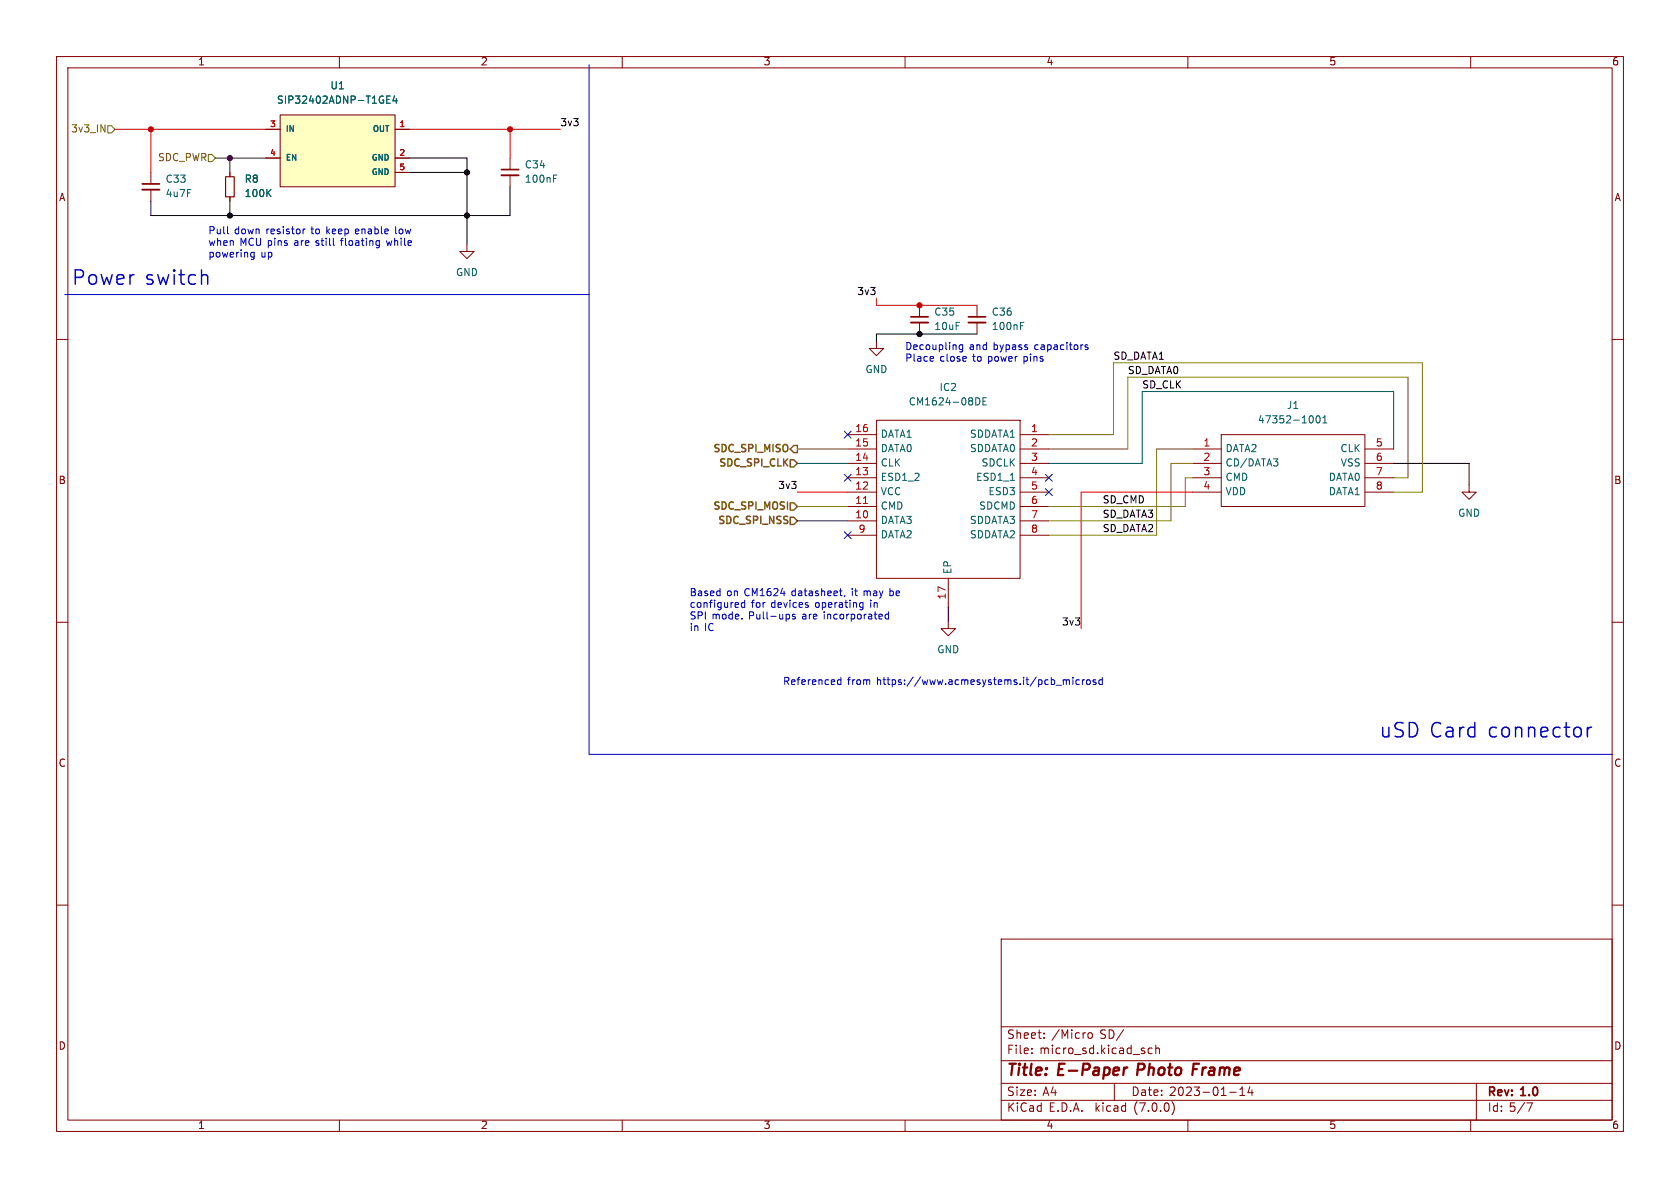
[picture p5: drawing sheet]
<svg xmlns="http://www.w3.org/2000/svg" width="297mm" height="210mm" viewBox="0 0 297 210" stroke-linecap="round" stroke-linejoin="round" font-family="sans-serif">
<g fill="none" stroke="#840000" stroke-width=".18">
<path d="M10 10h277v190h-277zM12 12h273v186h-273zM60 10v2M110 10v2M160 10v2M210 10v2M260 10v2M26.7 30.5v2M26.7 33.5v2.1M40.6 30.5v.7M40.6 34.8v.8M47 22.9h2.5"/>
<path d="M47 27.9h2.5M49.5 20.3h20.3v12.7h-20.3zM69.8 22.9h2.6M69.8 27.9h2.6M69.8 30.5h2.6M90.2 27.9v2.1M90.2 31v2M10 60h2M82.5 43.2v1.3h1.3l-1.3 1.2-1.2-1.2h1.2M162.6 54v2M162.6 57v2.1M172.7 54v2"/>
<path d="M172.7 57v2.1M285 60h2M149.9 79.4h5M149.9 76.8h5M154.9 60.3v1.3h1.3l-1.3 1.3-1.2-1.3h1.2M154.9 74.3h25.4v27.9h-25.4zM180.3 79.4h5.1M180.3 76.8h5.1M210.8 79.4h5.1M215.9 76.8h25.4v12.7h-25.4zM241.3 79.4h5.1M149.9 81.9h5"/>
<path d="M149.9 84.5h5M149.9 87h5M149.9 92.1h5M149.9 89.5h5M149.9 94.6h5M180.3 81.9h5.1M180.3 84.5h5.1M180.3 87h5.1M180.3 92.1h5.1M180.3 89.5h5.1M180.3 94.6h5.1M210.8 81.9h5.1"/>
<path d="M210.8 84.5h5.1M210.8 87h5.1M241.3 81.9h5.1M241.3 84.5h5.1M241.3 87h5.1M259.7 85.7v1.3h1.3l-1.3 1.3-1.3-1.3h1.3M10 110h2M167.6 109.9v1.2h1.3l-1.3 1.3-1.2-1.3h1.2M167.6 102.2v5.1M285 110h2M10 160h2M285 160h2"/>
<path d="M177 166h108v32h-108zM60 198v2M110 198v2M160 198v2M177 194.5h108M177 191.5h108M177 187.5h108M177 181.5h108M182.4 186.1v.2M182.4 185.3v.2M184.6 183.4v.2M184.6 182.6v.2"/>
<path d="M192.4 182.7l.2-.1 .4 .1 .1 .6-.1 .2-.4 .1-.2-.2zM197 191.5v3M203.7 185.3h-.4l-.3 .2v.5l.1 .2h.6M204.3 185.4l.2-.1h.4l.1 1M204.3 184.8v1.5M207.2 194.8a1.74 1.74 0 0 1 0 2.2M210 198v2M217.4 193.1h1.1M219.2 193.7h.8M219.2 192.6l.4-.4v1.5M221 192.1l-.4 1.1h.9M221.3 192.7v1"/>
<path d="M260 198v2M261 191.5v6.5M270.9 195l-.6 1.5"/>
</g>
<path d="M199.3 188.7l-.5 .2M210.9 189h.7M212 188h-1l-.2 2" fill="none" stroke="#840000" stroke-width=".4"/>
<path d="M25.1 33.5h3.1M88.6 31h3.1M161 57h3.1M171.2 57h3" fill="none" stroke="#840000" stroke-width=".33"/>
<path d="M25.1 32.5h3.1M88.6 30h3.1M161 56h3.1M171.2 56h3" fill="none" stroke="#840000" stroke-width=".3"/>
<g fill="none" stroke="#006464" stroke-width=".18">
<path d="M68.4 17.6h.4M69 17h-.6v1.2h.6M69.8 16.9l-.3 .9h.7M70.1 17.4v.8M97.9 31h.6M180.4 57h.6M172.5 70.3a.64 .64 0 0 1 .7 .7 .64 .64 0 0 1-.7 .6M173.8 70.9h.4M174.4 70.3h-.6v1.3h.6M232 73.6l.2 .4-.2 .7M232.8 73.6l.2-.1a.68 .68 0 0 1 .4 .6 .68 .68 0 0 1-.4 .7l-.2-.2-.1-.3zM233.9 74.8h.7"/>
<path d="M233.9 73.9l.3-.4v1.3M178.6 84.9h.7"/>
</g>
<path d="M152.6 89h.8" fill="none" stroke="#a90000" stroke-width=".18"/>
<path d="M39.9 31.2h1.5v3.6h-1.5z" fill="none" stroke="#840000" stroke-width=".2"/>
<path d="M49.5 20.3h20.3v12.7h-20.3z" fill="#ffffc2" stroke="#ffffc2" stroke-width=".18"/>
<path d="M140.3 78.7h.7v1.3h-.7l-.6-.6zM139.7 88.9h.6l.7 .6-.7 .7h-.6zM139.7 91.4h.6l.7 .7-.7 .6h-.6zM139.7 81.3h.6l.7 .6-.7 .7h-.6z" fill="none" stroke="#725600" stroke-width=".25"/>
<path d="M17.8 22.1l.8 1.2v-1.2M19 22.2h.7l.6 .7-.6 .6h-.7zM36.8 27.3h.7l.6 .6-.6 .7h-.7z" fill="none" stroke="#725600" stroke-width=".18"/>
<g fill="none" stroke="#0000c2" stroke-width=".18">
<path d="M104.1 11.4v122h181M11.4 52.1h92.7M40.3 41.3h.1M44.4 45.4h.5M44.6 44.6l-.2 .1M44.8 44.6l.1 .1M44.9 44.6v1l-.1 .2-.3 .1M53.6 40.5v.8M54 40.5l-.4 .2M66.7 42.5l.4 .1M67.1 42.5v1.1l-.3 .2M67.1 43.3l-.4 .1"/>
<path d="M165 63.1v.2l-.6 .1M170.2 61v1l-.3 .2h-.3M170.2 61h-.4l-.2 .2 .1 .5h.5M192.3 61h-.3l-.2 .1 .1 .2 .4 .1v.3h-.5M131.7 106.1v1.3M131.7 106.6l-.4-.1-.2 .3 .1 .5h.5M139.3 108.6l.3 .2v.4l-.3 .2M140.6 108.6h-.3l-.2 .2v.1l.5 .2v.3h-.5M148.4 104.5h.5M148.7 119.7v1.3M148.8 105.3h.1M149.4 105.3l-.2 .2"/>
<path d="M152.1 107.3h.5M152.1 106.6h.5M152.6 106.5v1.1l-.2 .1-.3 .1M157.1 108.6h-.4l-.2 .2 .1 .6h.5M157.1 108.2v1.2M189.7 119.7v.2M194.9 119.7v1.3M148 120.8l.3 .2 .4-.1M148.7 120.2h-.4l-.3 .2M188 120.3l.3-.1 .2 .1M188 120.2v.8M188.5 120.3l.2-.1h.3l.1 .8"/>
<path d="M188.5 120.3v.7M189.7 120.2v.8M190.8 120.2h-.3l-.3 .2 .1 .5h.5M191.4 120.2v.8M191.7 120.2l-.3 .2M192.2 120.2h.3l.2 .2v.4l-.2 .2-.3-.1-.1-.1zM193.7 120.2h-.3l-.2 .1 .1 .2 .4 .1v.3h-.5M194.9 120.2h-.4l-.2 .2 .1 .5h.5"/>
</g>
<path d="M141 79.4h8.9M185.4 76.8h11.4v-12.7h54.7v22.9h-5.1M185.4 79.4h14v-12.7h49.5v17.8h-2.5M210.8 79.4h-6.3v15.2h-19.1M141 89.5h8.9M210.8 84.5h-1.3v5h-24.1M210.8 81.9h-3.8v10.2h-21.6" fill="none" stroke="#848400" stroke-width=".18"/>
<path d="M40.6 35.6v2.5M72.4 27.9h10.1v15.3M72.4 30.5h10.1M90.2 33v5.1h-63.5v-2.5M172.7 59.1h-17.8v1.2M246.4 81.9h13.3v3.8M167.6 107.3v2.6" fill="none" stroke="#000" stroke-width=".18"/>
<path d="M20.3 22.9h26.7M26.7 22.9v7.6M72.4 22.9h26.7M90.2 22.9v5M154.9 52.7v1.3h17.8M141 87h8.9M210.8 87h-19.7v24.1" fill="none" stroke="#ff0200" stroke-width=".18"/>
<path d="M38.1 27.9h8.9M40.6 27.9v2.6M141 92.1h8.9" fill="none" stroke="#480048" stroke-width=".18"/>
<path d="M246.4 79.4v-10.2h-44.5v12.7h-16.5M141 81.9h8.9" fill="none" stroke="#004848" stroke-width=".18"/>
<path d="M149.3 76.2l1.2 1.2M150.5 76.2l-1.2 1.2M149.3 83.8l1.2 1.3M149.3 94l1.2 1.2M150.5 83.8l-1.2 1.3M150.5 94l-1.2 1.2M184.8 86.4l1.2 1.2M184.8 83.8l1.2 1.3M186 86.4l-1.2 1.2M186 83.8l-1.2 1.3" fill="none" stroke="#000084" stroke-width=".18"/>
<g fill="#000" stroke="#000" stroke-width=".18">
<circle cx="40.6" cy="38.1" r=".46"/>
<circle cx="82.5" cy="30.5" r=".46"/>
<circle cx="82.5" cy="38.1" r=".46"/>
<circle cx="162.6" cy="59.1" r=".46"/>
</g>
<circle cx="40.6" cy="27.9" r=".46" fill="#480048" stroke="#480048" stroke-width=".18"/>
<g fill="#ff0200" stroke="#ff0200" stroke-width=".18">
<circle cx="162.6" cy="54" r=".46"/>
<circle cx="26.7" cy="22.9" r=".46"/>
<circle cx="90.2" cy="22.9" r=".46"/>
</g>
<g font-size="3.5" fill="#0000c2">
<text x="12.7" y="50.8">Power switch</text>
<text x="243.8" y="130.8">uSD Card connector</text>
</g>
<g font-size="2.8" fill="#840000">
<text x="178" y="190.8">Title:</text>
<text x="187.1" y="190.8">E-Paper</text>
<text x="201.7" y="190.8">Photo</text>
<text x="212.1" y="190.8">Frame</text>
</g>
<g font-size="2.1" fill="#840000">
<text x="178" y="183.9">Sheet:</text>
<text x="185.9" y="183.9">/Micro</text>
<text x="194.5" y="183.9">SD/</text>
<text x="178" y="186.6">File:</text>
<text x="183.8" y="186.6">micro_sd.kicad_sch</text>
<text x="178" y="196.8">KiCad</text>
<text x="178" y="194">Size:</text>
<text x="184.3" y="194">A4</text>
<text x="185.4" y="196.8">E.D.A.</text>
<text x="193.7" y="196.8">kicad</text>
<text x="200" y="194">Date:</text>
<text x="200.6" y="196.8">(7.0.0)</text>
<text x="206.7" y="194">2023-01-14</text>
<text x="263" y="194.2">Rev:</text>
<text x="263" y="196.8">Id: 5/7</text>
<text x="269" y="194.2">1.0</text>
</g>
<g font-size="1.8" fill="#840000">
<text x="35" y="11.8">1</text>
<text x="85" y="11.8">2</text>
<text x="135" y="11.8">3</text>
<text x="185" y="11.8">4</text>
<text x="235" y="11.8">5</text>
<text x="285" y="11.8">6</text>
<text x="10.4" y="35.8">A</text>
<text x="285.4" y="35.8">A</text>
<text x="10.3" y="85.8">B</text>
<text x="285.3" y="85.8">B</text>
<text x="10.3" y="135.8">C</text>
<text x="285.3" y="135.8">C</text>
<text x="10.3" y="185.8">D</text>
<text x="285.3" y="185.8">D</text>
<text x="35" y="199.8">1</text>
<text x="85" y="199.8">2</text>
<text x="135" y="199.8">3</text>
<text x="185" y="199.8">4</text>
<text x="235" y="199.8">5</text>
<text x="285" y="199.8">6</text>
</g>
<g font-size="1.8" fill="#006464">
<text x="58.4" y="16.1">U1</text>
<text x="48.9" y="18.6">SIP32402ADNP-T1GE4</text>
<text x="29.2" y="32.6">C33</text>
<text x="29.2" y="35.1">4u7F</text>
<text x="43.2" y="32.6">R8</text>
<text x="43.2" y="35.1">100K</text>
<text x="92.7" y="30">C34</text>
<text x="92.7" y="32.6">100nF</text>
<text x="80.6" y="49.1">GND</text>
<text x="165.1" y="56.1">C35</text>
<text x="165.1" y="58.6">10uF</text>
<text x="175.3" y="56.1">C36</text>
<text x="175.3" y="58.6">100nF</text>
<text x="152.9" y="66.2">GND</text>
<text x="160.6" y="71.9">CM1624-08DE</text>
<text x="166" y="69.4">IC2</text>
<text x="155.7" y="77.7">DATA1</text>
<text x="171.3" y="77.7">SDDATA1</text>
<text x="222.3" y="75.1">47352-1001</text>
<text x="227.4" y="72.6">J1</text>
<text x="155.7" y="82.7">CLK</text>
<text x="155.7" y="80.2">DATA0</text>
<text x="171.3" y="80.2">SDDATA0</text>
<text x="173.4" y="82.7">SDCLK</text>
<text x="216.7" y="80.2">DATA2</text>
<text x="216.7" y="82.7">CD/DATA3</text>
<text x="236.8" y="80.2">CLK</text>
<text x="236.9" y="82.7">VSS</text>
<text x="155.7" y="87.8">VCC</text>
<text x="155.7" y="85.3">ESD1_2</text>
<text x="172.4" y="85.3">ESD1_1</text>
<text x="174.6" y="87.8">ESD3</text>
<text x="216.7" y="85.3">CMD</text>
<text x="216.7" y="87.8">VDD</text>
<text x="234.8" y="85.3">DATA0</text>
<text x="234.8" y="87.8">DATA1</text>
<text x="155.7" y="92.9">DATA3</text>
<text x="155.7" y="90.4">CMD</text>
<text x="155.7" y="95.4">DATA2</text>
<text x="171.3" y="92.9">SDDATA3</text>
<text x="171.3" y="95.4">SDDATA2</text>
<text x="173" y="90.4">SDCMD</text>
<text x="257.7" y="91.6">GND</text>
<text x="168.5" y="101.5" transform="rotate(-90 168.5 101.5)">EP</text>
<text x="165.6" y="115.8">GND</text>
</g>
<g font-size="1.8" fill="#725600">
<text x="12.4" y="23.7">3v3_IN</text>
<text x="27.8" y="28.8">SDC_PWR</text>
<text x="125.8" y="80.3">SDC_SPI_MISO</text>
<text x="126.8" y="82.9">SDC_SPI_CLK</text>
<text x="125.8" y="90.5">SDC_SPI_MOSI</text>
<text x="126.6" y="93">SDC_SPI_NSS</text>
</g>
<g font-size="1.8" fill="#0f0f0f">
<text x="99.1" y="22.5">3v3</text>
<text x="151.4" y="52.4">3v3</text>
<text x="196.8" y="63.8">SD_DATA1</text>
<text x="199.4" y="66.3">SD_DATA0</text>
<text x="201.9" y="68.9">SD_CLK</text>
<text x="137.5" y="86.6">3v3</text>
<text x="194.9" y="89.2">SD_CMD</text>
<text x="194.9" y="94.3">SD_DATA2</text>
<text x="194.9" y="91.7">SD_DATA3</text>
<text x="187.6" y="110.8">3v3</text>
</g>
<g font-size="1.8" fill="#0000c2">
<text x="36.8" y="41.6">Pull</text>
<text x="41.5" y="41.6">down</text>
<text x="47.1" y="41.6">resistor</text>
<text x="55.2" y="41.6">to</text>
<text x="58" y="41.6">keep</text>
<text x="63.2" y="41.6">enable</text>
<text x="70.4" y="41.6">low</text>
<text x="36.8" y="43.7">when</text>
<text x="36.8" y="45.7">powering</text>
<text x="42.4" y="43.7">MCU pins</text>
<text x="46.1" y="45.7">up</text>
<text x="52.2" y="43.7">are</text>
<text x="56.1" y="43.7">still</text>
<text x="60.7" y="43.7">floating</text>
<text x="68.9" y="43.7">while</text>
<text x="160" y="62.1">Decoupling</text>
<text x="160" y="64.1">Place</text>
<text x="166.2" y="64.1">close</text>
<text x="171.4" y="62.1">and</text>
<text x="172.1" y="64.1">to</text>
<text x="174.8" y="64.1">power</text>
<text x="175.7" y="62.1">bypass</text>
<text x="181.2" y="64.1">pins</text>
<text x="183.1" y="62.1">capacitors</text>
<text x="121.9" y="105.6">Based</text>
<text x="121.9" y="107.6">configured</text>
<text x="128.5" y="105.6">on CM1624</text>
<text x="132.8" y="107.6">for</text>
<text x="136.4" y="107.6">devices</text>
<text x="140.1" y="105.6">datasheet,</text>
<text x="144.3" y="107.6">operating</text>
<text x="150.9" y="105.6">it</text>
<text x="153.1" y="105.6">may</text>
<text x="154.1" y="107.6">in</text>
<text x="157.8" y="105.6">be</text>
<text x="121.9" y="109.7">SPI mode.</text>
<text x="121.9" y="111.8">in</text>
<text x="124.6" y="111.8">IC</text>
<text x="132.5" y="109.7">Pull-ups</text>
<text x="142" y="109.7">are</text>
<text x="145.9" y="109.7">incorporated</text>
<text x="138.4" y="121.3">Referenced</text>
<text x="149.8" y="121.3">from</text>
<text x="155.1" y="121.3">https://www.acmesystems.it/pcb_microsd</text>
</g>
<g font-size="1.8" fill="#a90000">
<text x="151.1" y="76.6">16</text>
<text x="182.2" y="76.6">1</text>
<text x="151.1" y="81.7">14</text>
<text x="151.1" y="79.1">15</text>
<text x="182.2" y="79.1">2</text>
<text x="182.2" y="81.7">3</text>
<text x="212.7" y="79.1">1</text>
<text x="212.7" y="81.7">2</text>
<text x="243.2" y="79.1">5</text>
<text x="243.2" y="81.7">6</text>
<text x="151.1" y="89.3">11</text>
<text x="151.1" y="86.7">12</text>
<text x="151.1" y="84.2">13</text>
<text x="182.2" y="84.2">4</text>
<text x="182.2" y="86.7">5</text>
<text x="182.2" y="89.3">6</text>
<text x="212.7" y="84.2">3</text>
<text x="212.7" y="86.7">4</text>
<text x="243.2" y="84.2">7</text>
<text x="243.2" y="86.7">8</text>
<text x="151.1" y="91.8">10</text>
<text x="151.7" y="94.4">9</text>
<text x="182.2" y="91.8">7</text>
<text x="182.2" y="94.4">8</text>
<text x="167.4" y="106" transform="rotate(-90 167.4 106)">17</text>
</g>
<g font-size="1.4" fill="#a90000">
<text x="47.7" y="22.6">3</text>
<text x="70.5" y="22.6">1</text>
<text x="47.7" y="27.7">4</text>
<text x="70.5" y="27.7">2</text>
<text x="70.5" y="30.2">5</text>
</g>
<g font-size="1.4" fill="#006464">
<text x="50.5" y="23.6">IN</text>
<text x="65.8" y="23.6">OUT</text>
<text x="50.5" y="28.6">EN</text>
<text x="65.6" y="28.6">GND</text>
<text x="65.6" y="31.2">GND</text>
</g>
</svg>
